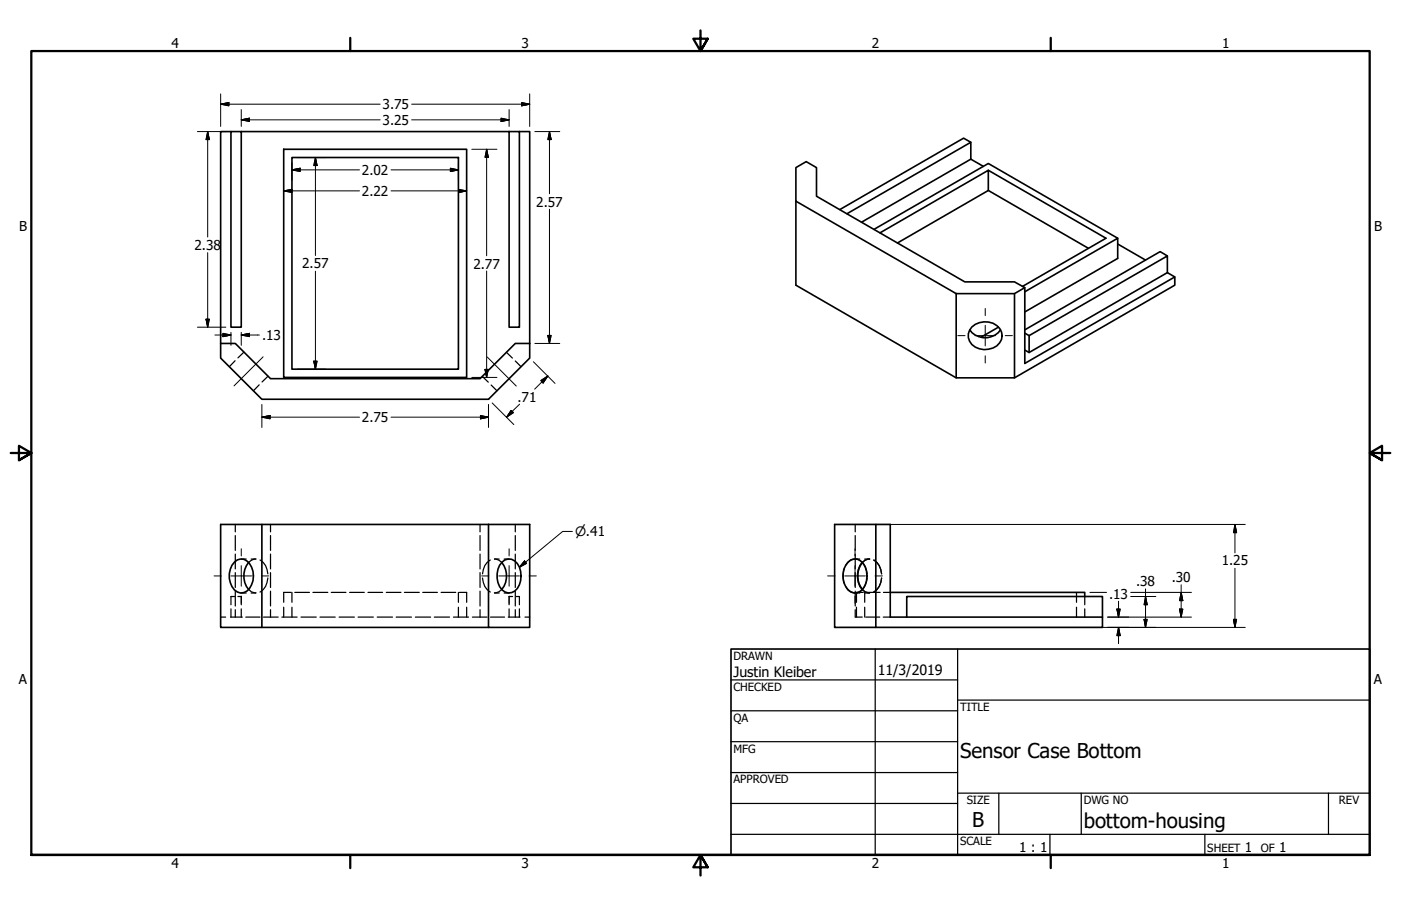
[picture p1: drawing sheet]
<svg xmlns="http://www.w3.org/2000/svg" width="432mm" height="279mm" viewBox="0 0 432 279" stroke-linecap="round" stroke-linejoin="round" font-family="sans-serif">
<!-- layer: Hidden (ANSI) -->
<g fill="none" stroke="#000" stroke-width=".38">
<path d="M72.5 111.3l-1.8 1.8M75.2 108.6l-1.9 1.8M79.9 118.7l-1.8 1.8M82.6 116l-1.8 1.8M148.7 116.1l1.8 1.8M151.4 118.7l1.8 1.8M156.1 108.6l1.8 1.8M158.8 111.3l1.8 1.8M72.5 161.7v2.3M72.5 165.2v4.5M72.5 170.9v4.6M72.5 176.6v4.6"/>
<path d="M74.4 172.4h1.5M77.4 172.4h1.5l-1.4 .4-.9 .6M80.1 172.7a4.7 4.7 0 0 1 2.4 4.3M82.5 178.2a4.9 4.9 0 0 1-2.4 4.4M83.4 161.7v2.3M83.4 165.2v4.5M83.4 170.9v4.6M83.4 176.6v4.6M148 161.7v2.3M148 165.2v4.5M148 170.9v4.6M148 176.6v4.6"/>
<path d="M148.7 178.2a4.9 4.9 0 0 0 2.4 4.4M151.1 172.7a4.7 4.7 0 0 0-2.4 4.3M153.9 172.4h-1.5l1.4 .4 .8 .6M155.4 172.4h1.5M158.8 161.7v2.3M158.8 165.2v4.5M158.8 170.9v4.6M158.8 176.6v4.6M260.2 175.4a6.7 6.7 0 0 0 0 4.4M263.5 172.4h1.5M263.6 161.7v2.3M263.6 165.2v4.5"/>
<path d="M263.6 170.9v4.6M263.6 176.6v4.6M264.4 172.5a3 3 0 0 0-3.7 1.9M265.4 173.1a5.2 5.2 0 0 1 1.9 3.9M266.5 172.4h1.5M267.3 178.2a6.2 6.2 0 0 1-1.9 4M268 172.4l-1.4 .4-.8 .7M268 172.4l-1.4 .4-.9 .6M269.2 172.7a4.9 4.9 0 0 1 2.5 4.3 4.9 4.9 0 0 0-2.4-4.3M68 190.3h1.5M71.1 190.3h3.6M71.2 187.8v2.5"/>
<path d="M72.3 184h-1.1v2.5M72.5 182.3v4.6M72.5 188v2.3M73.3 184h1.1v2.5M74.4 182.9h1.5M74.4 187.8v2.5M75.8 190.3h4.3M76.6 181.8l.9 .7 1.4 .3-1.5 .1M81.2 190.3h4.5M83.4 182.3v4.6M83.4 188v2.3M86.9 190.3h4.7"/>
<path d="M87.4 187.3v3M89.7 182.7h-2.3v3M90 182.7v3M90 187.3v3M90.9 182.7h4.5M92.8 190.3h4.7M96.5 182.7h4.5M98.6 190.3h4.7M102.1 182.7h4.5M104.5 190.3h4.7M107.8 182.7h4.5M110.4 190.3h4.7"/>
<path d="M113.4 182.7h4.5M116.3 190.3h4.7M119.1 182.7h4.5M122.1 190.3h4.7M124.7 182.7h4.5M128 190.3h4.7M130.3 182.7h4.5M133.9 190.3h4.7M136 182.7h4.5M139.8 190.3h4.6M141.3 182.7v3M141.3 187.3v3"/>
<path d="M141.6 182.7h2.2v3M143.8 187.3v3M145.6 190.3h4.5M148 182.3v4.6M148 188v2.3M151.2 190.3h4.3M154.6 181.8l-.8 .7-1.4 .3 1.5 .1M155.4 182.9h1.5M156.7 190.3h3.6M156.9 187.8v2.5M158 184h-1.1v2.5M158.8 182.3v4.6"/>
<path d="M158.8 188v2.3M159.1 184h1v2.5M160.1 187.8v2.5M161.8 190.3h1.5M260.7 180.8a3.1 3.1 0 0 0 3.7 1.9M263.5 182.9h1.5M263.6 188v2.3h2.1M263.6 182.3v4.6M264 187.3v3M265.7 181.8l.9 .7 1.4 .3M265.8 181.8l.8 .7 1.4 .3M266.1 182.7h-2.1v3"/>
<path d="M266.5 182.9h1.5M266.5 182.7v3M266.5 187.3v3M266.8 190.3h4.3M267.1 182.7h4.2M269.2 182.6a5.2 5.2 0 0 0 2.5-4.4 4.9 4.9 0 0 1-2.4 4.4M272.2 190.3h2.2M272.3 182.7h2.1M331.8 182.7v3M331.8 187.3v3M334.3 184v2.5M334.3 187.8v2.5"/>
</g>
<!-- layer: Visible (ANSI) -->
<g fill="none" stroke="#000" stroke-width=".51">
<path d="M71.2 40.6h-3.2v65.3M74.4 40.6h-3.2v60.3h3.2v-60.3h82.5M87.4 46h56.4v70.4h-56.4zM90 48.6h51.3v65.3h-51.3zM156.9 40.6h3.2v60.3h-3.2zM160.1 40.6h3.2v65.3M299.2 49.1v-5.2l-38.2 22M299.2 43.9l-2.2-1.3-38.2 22M299.2 49.1l-33.6 19.4M299.2 49.1l3.9 2.2M304.6 52.5l36.3 21-25.7 14.8M304.6 58.7l30.9 17.9"/>
<path d="M245.3 62v25.9l49.4 28.6M269.4 70.7l35.2-20.3 39.9 23.1M271.2 71.8l33.4-19.3v6.2l-28 16.2M344.5 75.2l8.6 5M359.8 78.9l-2.2-1.3-41.8 24.1M294.7 90.6v25.9h18v-25.9M315.8 90l28.7-16.5v6.2l-28.7 16.5M315.8 88.7l-3.1 1.9h-18M359.8 84.1l-42.6 24.6-1.4-.8M359.8 84.1v-5.2l-42.6 24.6v5.2M359.8 84.1l2.3 1.3-46.3 26.7v-23.4l-3.1-1.8h-15.3l-45.7-26.4v-8.8l-3.2-1.9-3.2 1.9v10.3l49.4 28.6M362.1 85.4v2.5l-49.4 28.6"/>
<path d="M68 105.9h4.5l10.9 10.9h64.6l10.8-10.9h4.5M68 105.9v4.5l12.7 12.7h69.9l12.7-12.7v-4.5M298.9 101.7a5.8 5.8 0 0 0 9.5 0M299.5 100.8a5.7 5.7 0 0 1 9.2 1.6 4.3 4.3 0 0 1-4 5.3 4.9 4.9 0 0 1-6.3-4.8l.4-1zM307.7 100.9l-5.4 3.1M315.8 102.7l1.4 .8M72.3 173.4a2.88 2.88 0 0 1 4.6 .4 6.5 6.5 0 0 1-.8 8.5 3.4 3.4 0 0 1-5.1-2.6 6.4 6.4 0 0 1 1.3-6.3zM76.6 173.4a6.6 6.6 0 0 0 0 8.4M80.7 161.7v31.8M150.6 161.7h-82.6v31.8h82.6M150.6 161.7h12.7v31.8h-12.7zM154.6 173.4a6.6 6.6 0 0 1 0 8.4"/>
<path d="M154.7 173.4a3.1 3.1 0 0 1 5.4 1.5 6.6 6.6 0 0 1-1.5 7.4 3.4 3.4 0 0 1-5.1-2.6 6.8 6.8 0 0 1 1.2-6.3zM261.4 173.4a3.1 3.1 0 0 1 5.3 1.5 6.6 6.6 0 0 1-1.5 7.4 2.98 2.98 0 0 1-4.5-1.4 6.6 6.6 0 0 1 .7-7.5zM265.7 173.4a6.8 6.8 0 0 0 0 8.4M265.8 173.5a6.5 6.5 0 0 0 0 8.3M269.9 161.7v31.8h-12.7v-31.8h17.2v28.6h65.4v3.2h-69.9M274.4 182.7h59.9v1.3M279.5 190.3v-6.3h60.3v6.3"/>
</g>
<!-- layer: Hidden (ANSI) -->
<g fill="#000">
<circle cx="268" cy="172.4" r=".19"/>
<circle cx="268" cy="182.9" r=".19"/>
</g>
<!-- layer: Border (ANSI) -->
<path d="M107.9 11.7v4M215.9 9.4v6.3l-2.2-3.8h4.4l-2.2 3.8 2.2-3.8M323.8 11.7v4M3.3 139.7h6.4l-3.9-2.2v4.4l3.9-2.2-3.9 2.2M428.5 139.7h-6.4l3.9-2.2v4.4l-3.9-2.2 3.9 2.2M9.7 263.7v-248h412.4v248h-412.4h412.4M107.9 263.7v4M218.1 267.5l-2.2-3.8 2.2 3.8h-4.4l2.2-3.8v6.3M323.8 263.7v4" fill="none" stroke="#000" stroke-width=".7"/>
<!-- layer: Title (ANSI) -->
<g fill="none" stroke="#000" stroke-width=".38">
<path d="M225.3 209.7h69.8M225.3 219.2h69.8M269.7 200.2v63.5M295.1 215.9h127M295.1 200.2v63.5M225.3 228.7h69.8M225.3 238.3h69.8M225.3 257.3h196.8M225.3 247.8h69.8M295.1 244.6h127M307.8 244.6v12.7M323.6 257.3v6.4"/>
<path d="M333.2 244.6v12.7M371.3 257.3v6.4M409.4 244.6v12.7"/>
</g>
<path d="M225.3 200.2h196.8v63.5h-196.8z" fill="none" stroke="#000" stroke-width=".51"/>
<!-- layer: Dimension (ANSI) -->
<g fill="none" stroke="#000" stroke-width=".31">
<path d="M68 32.1l2.5-.5v1zM68 32.1h49.2M68 29v10M74.4 37l2.5-.6v1.1zM74.4 37h42.8M74.4 33.8v5.2M126.9 37h30M126.9 32.1h36.4M154.4 36.4l2.5 .6-2.5 .5zM156.9 33.8v5.2M160.8 31.6l2.5 .5-2.5 .5zM163.3 29v10"/>
<path d="M60.8 40.6h8.8M64 40.6l.5 2.5h-1zM64 40.6v32.5M87.4 58.9l2.6-.5v1zM87.4 58.9h23.4M90 52.4l2.5-.5v1zM90 52.4h20.8M90 50.2v5.4M91.6 48.6h8.8M97.2 48.6l.5 2.5h-1zM97.2 48.6v30.2M120.5 52.4h20.8"/>
<path d="M120.5 58.9h23.3M138.8 51.9l2.5 .5-2.5 .5zM141.3 50.2v5.4M141.4 58.4l2.4 .5-2.4 .5zM145.4 46h7.8M150 46l.5 2.5h-1zM150 46v32.9M164.8 40.6h7.7M169.4 40.6l.5 2.5h-1.1zM169.4 40.6v19.2M64 77.9v23M169.4 64.5v41.4"/>
<path d="M63.5 98.4h1l-.5 2.5zM97.2 83.6v30.3M150 83.6v32.8M60.8 100.9h8.8M66.2 103.3h5M68.7 102.8l2.5 .5-2.5 .5zM71.2 102.5v4M74.4 103.3l2.5-.5v1zM74.4 102.5v4M74.4 103.3h5.5M91.6 113.9h8.8M96.7 111.4h1l-.5 2.5z"/>
<path d="M145.4 116.4h7.8M149.5 113.9h1l-.5 2.5zM164.4 111.6l6.7 6.6M164.8 105.9h7.7M166.7 117.3l2.1-1.3-1.4 2.1zM168.8 103.4h1.1l-.5 2.5zM168.8 116l-4 4M80.7 128.7l2.5-.6v1.1zM80.7 128.7h30.1M80.7 124.7v7.1M120.5 128.7h30.1M148.1 128.1l2.5 .6-2.5 .5z"/>
<path d="M150.6 124.7v7.1M151.7 124.3l6.7 6.6M157.5 126.6l.7 .7-2.1 1.4zM160.1 124.7l-4 4M161.7 173l.6 .7-2.2 1.2zM176.4 163.9h-3l-13.3 11M258.8 161.7h125M380.6 161.7l.5 2.6h-.9zM380.6 161.7v8.8M380.6 175.3v18.2M258.8 193.5h125M335.9 182.7h5.2"/>
<path d="M341.4 190.3h25.8M344.2 187.8h1l-.5 2.5zM344.7 193.5l.5 2.5h-1zM344.7 185.4v4.9M344.7 193.5v5M348.5 184h7.7M348.5 182.7h18.7M352.6 191h1l-.5 2.5zM353.1 184l.5 2.5h-1zM353.1 181.6v11.9M363.5 187.8h1.1l-.6 2.5zM364 182.7l.6 2.5h-1.1z"/>
<path d="M364 180.3v10M380.2 191h.9l-.5 2.5z"/>
</g>
<g fill="#000" stroke="#000" stroke-width=".31">
<path d="M68 32.1l2.5-.5zM68 32.1l2.5-.5v1zM74.4 37l2.5-.6zM74.4 37l2.5-.6v1.1zM154.4 37.5l2.5-.5zM154.4 36.4l2.5 .6-2.5 .5zM160.8 32.6l2.5-.5zM160.8 31.6l2.5 .5-2.5 .5zM64 40.6l.5 2.5zM64 40.6l.5 2.5h-1zM87.4 58.9l2.6-.5zM87.4 58.9l2.6-.5v1z"/>
<path d="M90 52.4l2.5-.5zM90 52.4l2.5-.5v1zM97.2 48.6l.5 2.5zM97.2 48.6l.5 2.5h-1zM138.8 52.9l2.5-.5zM138.8 51.9l2.5 .5-2.5 .5zM141.4 59.4l2.4-.5zM141.4 58.4l2.4 .5-2.4 .5zM150 46l.5 2.5zM150 46l.5 2.5h-1zM169.4 40.6l.5 2.5zM169.4 40.6l.5 2.5h-1.1z"/>
<path d="M63.5 98.4l.5 2.5zM63.5 98.4h1l-.5 2.5zM68.7 103.8l2.5-.5zM68.7 102.8l2.5 .5-2.5 .5zM74.4 103.3l2.5-.5zM74.4 103.3l2.5-.5v1zM96.7 111.4l.5 2.5zM96.7 111.4h1l-.5 2.5zM149.5 113.9l.5 2.5zM149.5 113.9h1l-.5 2.5zM168.8 116l-1.4 2.1zM166.7 117.3l2.1-1.3-1.4 2.1z"/>
<path d="M168.8 103.4l.6 2.5zM168.8 103.4h1.1l-.5 2.5zM80.7 128.7l2.5-.6zM80.7 128.7l2.5-.6v1.1zM148.1 129.2l2.5-.5zM148.1 128.1l2.5 .6-2.5 .5zM157.5 126.6l-1.4 2.1zM157.5 126.6l.7 .7-2.1 1.4zM161.7 173l-1.6 1.9zM161.7 173l.6 .7-2.2 1.2zM380.6 161.7l.5 2.6zM380.6 161.7l.5 2.6h-.9z"/>
<path d="M344.2 187.8l.5 2.5zM344.2 187.8h1l-.5 2.5zM344.7 193.5l.5 2.5zM344.7 193.5l.5 2.5h-1zM352.6 191l.5 2.5zM352.6 191h1l-.5 2.5zM353.1 184l.5 2.5zM353.1 184l.5 2.5h-1zM363.5 187.8l.5 2.5zM363.5 187.8h1.1l-.6 2.5zM364 182.7l.6 2.5zM364 182.7l.6 2.5h-1.1z"/>
<path d="M380.2 191l.4 2.5zM380.2 191h.9l-.5 2.5z"/>
</g>
<!-- layer: Centerline (ANSI) -->
<path d="M81.1 110l-9 9M150.2 110.1l8.9 9" fill="none" stroke="#000" stroke-width=".31"/>
<!-- layer: Center Mark (ANSI) -->
<g fill="none" stroke="#000" stroke-width=".31">
<path d="M303.7 95.1v2.2M295.2 103.5h2.2M300.5 103.5h6.3M303.7 100.3v6.4M303.7 109.7v2.3M309.8 103.5h2.2M66 177.6h2.2M71.2 177.6h6.3M74.4 169.2v2.2M74.4 174.4v6.4M80.6 177.6h2.2M148.5 177.6h2.2"/>
<path d="M153.7 177.6h6.4M156.9 169.2v2.2M156.9 174.4v6.4M163.1 177.6h2.2M255.1 177.6h2.3M260.3 177.6h6.4M263.5 169.2v2.2M263.5 174.4v6.4M269.7 177.6h2.3M74.4 183.8v2.3M156.9 183.8v2.3M263.5 183.8v2.3"/>
</g>
<g font-size="6.3">
<text x="295.9" y="233.6">Sensor Case Bottom</text>
<text x="299.7" y="255.1">B</text>
<text x="334" y="255.3">bottom-housing</text>
</g>
<g font-size="4.4">
<text x="226.1" y="208.9">Justin Kleiber</text>
<text x="270.5" y="208.2">11/3/2019</text>
</g>
<g font-size="4.2">
<text x="52.8" y="14.7">4</text>
<text x="160.8" y="14.7">3</text>
<text x="268.7" y="14.7">2</text>
<text x="376.7" y="14.7">1</text>
<text x="117.9" y="33.7">3.75</text>
<text x="117.9" y="38.5">3.25</text>
<text x="111.6" y="53.9">2.02</text>
<text x="111.6" y="60.5">2.22</text>
<text x="165.3" y="63.7">2.57</text>
<text x="5.9" y="71.4">B</text>
<text x="423.5" y="71.4">B</text>
<text x="59.9" y="77">2.38</text>
<text x="93.2" y="82.7">2.57</text>
<text x="145.9" y="82.8">2.77</text>
<text x="80.8" y="104.8">.13</text>
<text x="159.5" y="123.8">.71</text>
<text x="111.6" y="130.2">2.75</text>
<text x="361.1" y="179.5">.30</text>
<text x="376.6" y="174.4">1.25</text>
<text x="341.8" y="184.6">.13</text>
<text x="350.1" y="180.7">.38</text>
<text x="5.8" y="211.1">A</text>
<text x="423.4" y="211.1">A</text>
<text x="314.1" y="262.9">1 : 1</text>
<text x="383.7" y="262.8">1</text>
<text x="394.2" y="262.8">1</text>
<text x="52.8" y="267.7">4</text>
<text x="160.8" y="267.7">3</text>
<text x="268.7" y="267.7">2</text>
<text x="376.7" y="267.7">1</text>
</g>
<text font-size="4" x="177.2" y="165.4">⌀.41</text>
<g font-size="3.5">
<text x="226.1" y="203.5">DRAWN</text>
<text x="226.1" y="213">CHECKED</text>
<text x="295.9" y="219.2">TITLE</text>
<text x="226.1" y="222.6">QA</text>
<text x="226.1" y="232.1">MFG</text>
<text x="226.1" y="241.6">APPROVED</text>
<text x="297.9" y="248">SIZE</text>
<text x="334" y="248">DWG NO</text>
<text x="412.7" y="247.9">REV</text>
<text x="295.9" y="260.7">SCALE</text>
<text x="372.1" y="262.8">SHEET</text>
<text x="388.6" y="262.8">OF</text>
</g>
</svg>
